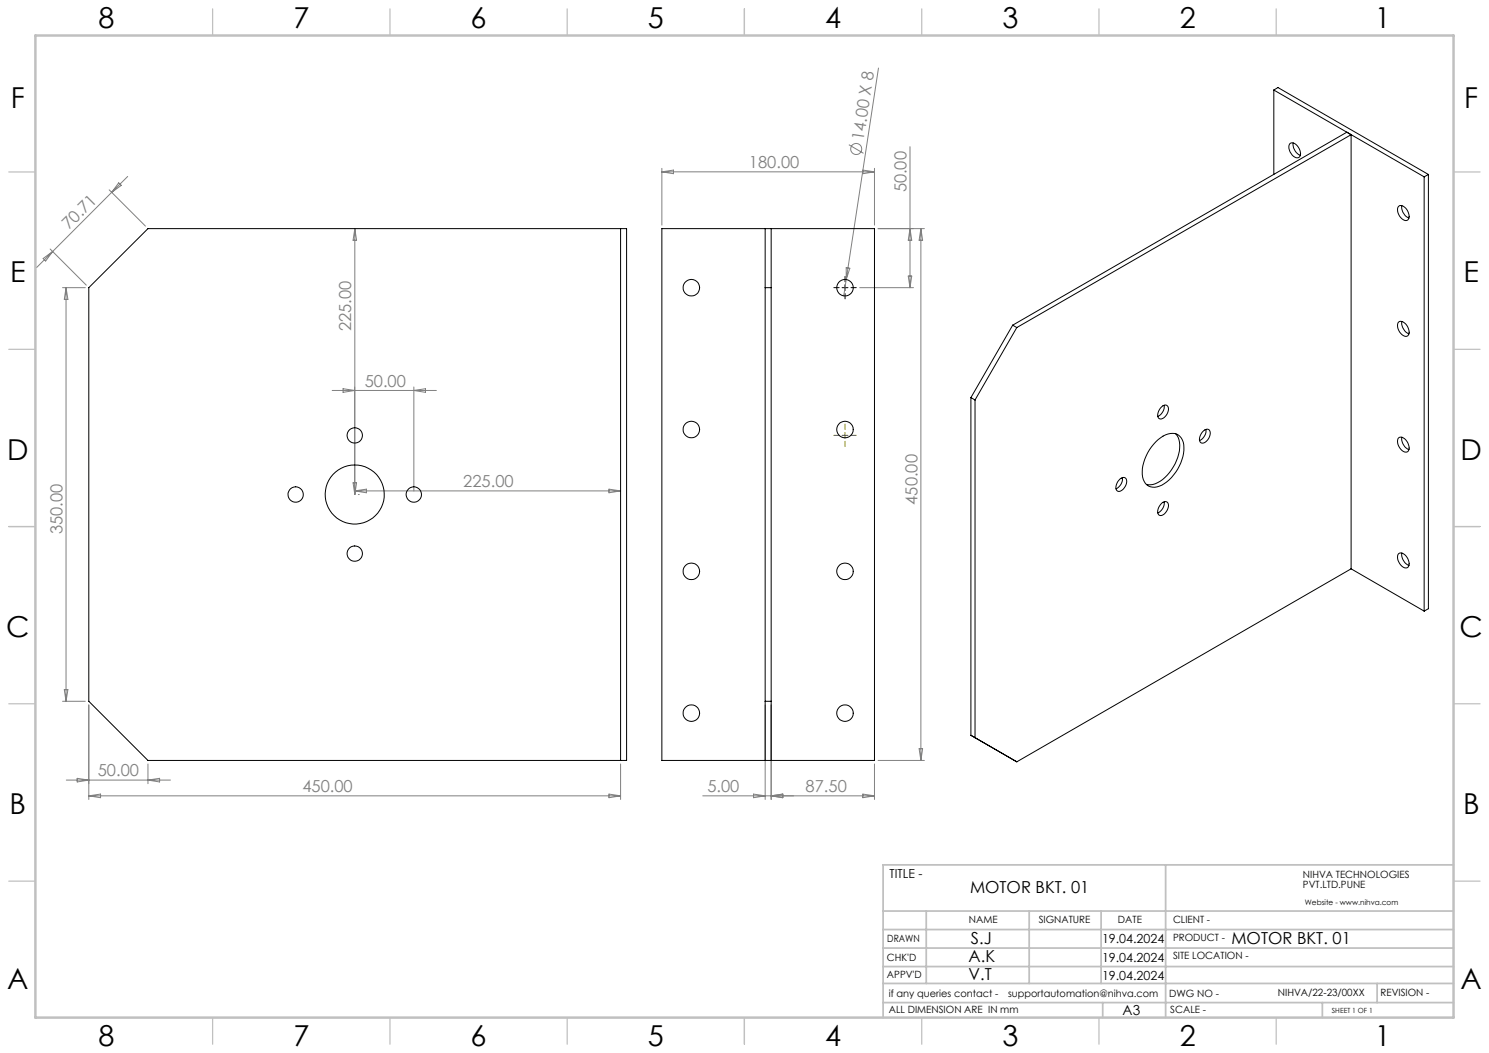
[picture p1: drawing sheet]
<svg xmlns="http://www.w3.org/2000/svg" width="420mm" height="297mm" viewBox="0 0 420 297" stroke-linecap="round" stroke-linejoin="round" font-family="sans-serif">
<g fill="none" stroke="#808080" stroke-width=".28">
<path d="M247.8 19.2l-9.1 59.6M30.8 53.5l10.2 10.3M31.5 54.3l-21.1 21.1M33.5 51.6l.7 .7-2.7 2zM36 49.8l-4.5 4.5M186.7 47.5v16M186.7 48.5h60M186.7 48.5l3.3-.5v1zM239.4 40.8l4.2 2.4M243.4 48l3.3 .5-3.3 .5zM246.7 47.5v16M256.7 41.4v39.7"/>
<path d="M12.2 72.9l2.7-2-2 2.7zM14.1 70.2l10.2 10.2M100.1 64.5v75M100.1 64.5l.5 3.3h-1zM238.7 78.8l-.7 4.7M238.7 75.5l1 .2-1 3.1zM247.7 64.5h13M256.2 77.9h1l-.5 3.2zM256.7 64.5l.5 3.3h-1zM259.8 64.5l.4 3.3h-.9zM259.8 64.5v150M17.6 81.1h6.5"/>
<path d="M18.6 81.1v116.7M18.6 81.1l.6 3.4h-1.1zM242.5 81.1h15.2M93.7 110.1h29.4M96.8 109.6l3.2 .5-3.2 .6zM116.7 109.1v29.4M116.7 110.1l3.3-.5v1.1zM99.6 136.2h1l-.5 3.3zM100 138.5h75M100 138.5l3.4-.5v1zM101.1 139.5h.1M171.8 138l3.2 .5-3.2 .5z"/>
<path d="M17.6 197.8h6.5M18.1 194.5h1.1l-.6 3.3zM25 198.8v26.7M215.8 198.8v26.7M217.5 198.8v26.7M21.8 219.5l3.2 .5-3.2 .6zM41.7 215.5v5.5M175 215.5v10M246.7 215.5v10M247.7 214.5h13M259.3 211.2h.9l-.4 3.3zM18.7 220h29.4"/>
<path d="M25 224.5h150M25 224.5l3.4-.5v1zM41.7 220l3.3-.5v1.1zM171.8 224l3.2 .5-3.2 .5zM198.2 224.5h48.5M212.5 224l3.3 .5-3.3 .5zM217.5 224.5l3.3-.5v1zM243.4 224l3.3 .5-3.3 .5z"/>
<circle cx="241.5" cy="42" r="1.55"/>
</g>
<path d="M238.4 79.5v-1.5M236.7 81.1h-1.5M238.4 82.8v1.5M240 81.1h1.5" fill="none" stroke="#000" stroke-width=".28" stroke-dasharray="15.2 1.3 1.3 1.3"/>
<g fill="none" stroke="#000" stroke-width=".28">
<path d="M359.3 25.4v23.8M359.3 25.4l42.4 24.5M359.3 25.4l1.2-.7 42.4 24.5M381.1 38v122.4M381.1 38l-94.3 54.4M381.1 38l-1.2-.7-94.3 54.4M363.9 40.5a2.03 2.03 0 0 1 2.6 1.4l.3 1a1.15 1.15 0 0 1-.4 1.5 1.15 1.15 0 0 1-1.6-.3 3 3 0 0 1-.9-3.6zM364.8 40.3a3.4 3.4 0 0 0 2 3.5M394.5 58.2a1.98 1.98 0 0 1 2.6 1.5l.3 .9a1.14 1.14 0 0 1-.4 1.5 1.14 1.14 0 0 1-1.5-.4 2.85 2.85 0 0 1-1-3.5zM395.4 58a3.3 3.3 0 0 0 2 3.5M401.7 49.9v122.5M402.9 49.2v122.5l-1.2 .7"/>
<path d="M402.9 49.2l-1.2 .7M175 64.5v150M186.7 64.5h60v150h-60zM215.8 64.5v150M217.5 64.5v150M25 81.1l16.7-16.6h135v150h-135l-16.7-16.7zM215.8 81.1h1.7M237.5 81.1h1.7M238.3 80.3v1.7M285.6 91.7l-11.7 20.4M285.6 91.7l1.2 .7M286.8 92.4l-11.8 20.4"/>
<path d="M394.5 90.8a2.18 2.18 0 0 1 2.8 2l.1 .5a1.14 1.14 0 0 1-.4 1.5 1.14 1.14 0 0 1-1.5-.4 2.89 2.89 0 0 1-1-3.6zM395.4 90.7a3.3 3.3 0 0 0 2 3.5M273.9 112.1v95.3l12.9 7.5 94.3-54.5M273.9 112.1l1.1 .7M275 112.8v95.3M327.4 115l.3-.3a1.09 1.09 0 0 1 1.5-.3 1.09 1.09 0 0 1 .3 1.5 2.72 2.72 0 0 1-2.3 2.3l-.2-.1a2.3 2.3 0 0 1 .4-3.1zM328.4 114.3a3.3 3.3 0 0 1-1.8 3.2M315.9 135.1a1.1 1.1 0 0 1 1.5-.3 1.1 1.1 0 0 1 .3 1.5 2.72 2.72 0 0 1-2.2 2.3 1.28 1.28 0 0 1-.6-1.9l.4-.8zM316.6 134.7a3.1 3.1 0 0 1-1.8 3.2M326 124.6a6 6 0 0 1 5.9-2.2 4.3 4.3 0 0 1 2 4.6 12.6 12.6 0 0 1-6.9 10.1 3.3 3.3 0 0 1-4.8-3.3 12.7 12.7 0 0 1 3.8-9.2zM331.6 122.3a6.5 6.5 0 0 1 .6 6.7 11.7 11.7 0 0 1-7 7.7l-1.8-.1M339.5 121.5a1.08 1.08 0 0 1 1.5-.3 1.08 1.08 0 0 1 .3 1.5 2.72 2.72 0 0 1-2.3 2.3 1.42 1.42 0 0 1-.4-2.3z"/>
<path d="M340.2 121.1a3.2 3.2 0 0 1-1.9 3.1M394.5 123.5a2.18 2.18 0 0 1 2.8 1.9l.1 .5a1.15 1.15 0 0 1-.4 1.5 1.15 1.15 0 0 1-1.5-.3 2.89 2.89 0 0 1-1-3.6zM395.4 123.3a3.3 3.3 0 0 0 2 3.5M327.7 141.9a1.09 1.09 0 0 1 1.5-.3 1.09 1.09 0 0 1 .3 1.5 2.71 2.71 0 0 1-2.3 2.3 1.72 1.72 0 0 1-.1-2.7zM328.4 141.5a3.2 3.2 0 0 1-1.8 3.2M394.5 156.1a2.18 2.18 0 0 1 2.8 2l.1 .5a1.15 1.15 0 0 1-.4 1.5 1.15 1.15 0 0 1-1.5-.4 2.89 2.89 0 0 1-1-3.6zM395.4 156a3.3 3.3 0 0 0 2 3.5M381.1 160.4l20.6 12M215.8 197.8h1.7"/>
<circle cx="195" cy="81.1" r="2.33"/>
<circle cx="238.3" cy="81.2" r="2.32"/>
<circle cx="83.4" cy="139.5" r="2.17"/>
<circle cx="100.1" cy="139.5" r="8.3"/>
<circle cx="100.1" cy="122.8" r="2.17"/>
<circle cx="116.7" cy="139.5" r="2.17"/>
<circle cx="195" cy="121.2" r="2.33"/>
<circle cx="238.3" cy="121.2" r="2.32"/>
<circle cx="100.1" cy="156.2" r="2.17"/>
<circle cx="195" cy="161.1" r="2.34"/>
<circle cx="238.3" cy="161.1" r="2.33"/>
<circle cx="195" cy="201.1" r="2.34"/>
<circle cx="238.3" cy="201.1" r="2.33"/>
</g>
<path d="M236.7 122.8h-1.5M238.4 121.1v-1.5M238.4 124.5v1.5M240 122.8h1.5" fill="none" stroke="#808000" stroke-width=".28" stroke-dasharray="15.2 1.3 1.3 1.3"/>
<path d="M237.5 122.8h1.7M238.3 122v1.6" fill="none" stroke="#808000" stroke-width=".28"/>
<g fill="none" stroke="#c0c0c0" stroke-width=".35">
<path d="M60 2.5v7.5M110 2.5v7.5M160 2.5v7.5M210 2.5v7.5M260 2.5v7.5M310 2.5v7.5M360 2.5v7.5M2.5 48.5h7.5M410 48.5h7.5M2.5 98.5h7.5M410 98.5h7.5M2.5 148.5h7.5"/>
<path d="M410 148.5h7.5M2.5 198.5h7.5M410 198.5h7.5M2.5 248.5h7.5M410 248.5h7.5M60 287v7.5M110 287v7.5M160 287v7.5M210 287v7.5M260 287v7.5M310 287v7.5M360 287v7.5"/>
</g>
<g fill="none" stroke="#c0c0c0" stroke-width=".5">
<path d="M249.1 257h160.9M261.3 257v20.4M290.3 257v20.4M310.6 257v20.4M328.8 243.9v43.1M410 243.9h-160.9v43.1M249.1 272.6h160.9M249.1 267.4h160.9M249.1 262.2h160.9M249.1 277.4h160.9M388.4 277.4v5.4M249.1 282.8h160.9"/>
<path d="M311 282.8v4.2M373 282.8v4.2"/>
</g>
<path d="M10 10h400v277h-400z" fill="none" stroke="#c0c0c0" stroke-width=".7"/>
<g font-size="8.1">
<text x="27.8" y="8">8</text>
<text x="82.8" y="8">7</text>
<text x="132.8" y="8">6</text>
<text x="182.8" y="8">5</text>
<text x="232.8" y="8">4</text>
<text x="282.8" y="8">3</text>
<text x="332.8" y="8">2</text>
<text x="387.8" y="8">1</text>
<text x="3" y="30.4">F</text>
<text x="413" y="30.4">F</text>
<text x="2.8" y="79.6">E</text>
<text x="412.8" y="79.6">E</text>
<text x="2" y="129.6">D</text>
<text x="412" y="129.6">D</text>
<text x="1.7" y="179.6">C</text>
<text x="411.7" y="179.6">C</text>
<text x="2.7" y="229.6">B</text>
<text x="412.7" y="229.6">B</text>
<text x="2" y="278.9">A</text>
<text x="412" y="278.9">A</text>
<text x="27.8" y="295">8</text>
<text x="82.8" y="295">7</text>
<text x="132.8" y="295">6</text>
<text x="182.8" y="295">5</text>
<text x="232.8" y="295">4</text>
<text x="282.8" y="295">3</text>
<text x="332.8" y="295">2</text>
<text x="387.8" y="295">1</text>
</g>
<g font-size="4.7" fill="#808080">
<text x="243.6" y="39.7" transform="rotate(-81 243.6 39.7)">14.00 X 8</text>
<text x="211.2" y="47.4">180.00</text>
<text x="255.7" y="54.3" transform="rotate(-90 255.7 54.3)">50.00</text>
<text x="19.4" y="65" transform="rotate(-45 19.4 65)">70.71</text>
<text x="99.1" y="93.5" transform="rotate(-90 99.1 93.5)">225.00</text>
<text x="102.9" y="109.1">50.00</text>
<text x="130.7" y="137.4">225.00</text>
<text x="258.8" y="142.4" transform="rotate(-90 258.8 142.4)">450.00</text>
<text x="17.6" y="150.7" transform="rotate(-90 17.6 150.7)">350.00</text>
<text x="27.6" y="219">50.00</text>
<text x="85.3" y="223.4">450.00</text>
<text x="199.5" y="223.4">5.00</text>
<text x="227.2" y="223.4">87.50</text>
</g>
<g font-size="4.7">
<text x="273.6" y="251.9">MOTOR BKT. 01</text>
<text x="273.9" y="266.2">S.J</text>
<text x="347.3" y="266.2">MOTOR BKT. 01</text>
<text x="273.2" y="271.4">A.K</text>
<text x="273.2" y="276.5">V.T</text>
</g>
<text font-size="3.9" x="316.7" y="286.4">A3</text>
<g font-size="3.5">
<text x="250.9" y="247.7">TITLE -</text>
<text x="310.8" y="266.1">19.04.2024</text>
<text x="310.8" y="271.4">19.04.2024</text>
<text x="310.8" y="276.5">19.04.2024</text>
</g>
<g font-size="2.8">
<text x="367.5" y="247.7">NIHVA TECHNOLOGIES</text>
<text x="367.5" y="250.5">PVT.LTD.PUNE</text>
<text x="273.3" y="260.4">NAME</text>
<text x="293" y="260.4">SIGNATURE</text>
<text x="315.3" y="260.5">DATE</text>
<text x="330.9" y="260.5">CLIENT -</text>
<text x="250.3" y="265.7">DRAWN</text>
<text x="330.9" y="265.5">PRODUCT -</text>
<text x="250.2" y="271.1">CHK'D</text>
<text x="250.2" y="275.8">APPV'D</text>
<text x="330.9" y="270.6">SITE LOCATION -</text>
<text x="250.7" y="281.1">if any queries contact -</text>
<text x="284.3" y="281.1">supportautomation@nihva.com</text>
<text x="329.8" y="281.3">DWG NO -</text>
<text x="360.5" y="281.1">NIHVA/22-23/00XX</text>
<text x="389.4" y="281.1">REVISION -</text>
<text x="250.7" y="285.6">ALL DIMENSION ARE IN mm</text>
<text x="330.1" y="285.7">SCALE -</text>
</g>
<text font-size="2.1" x="368.1" y="255.1">Website - www.nihva.com</text>
<text font-size="2" x="375.7" y="285.6">SHEET 1 OF 1</text>
</svg>
